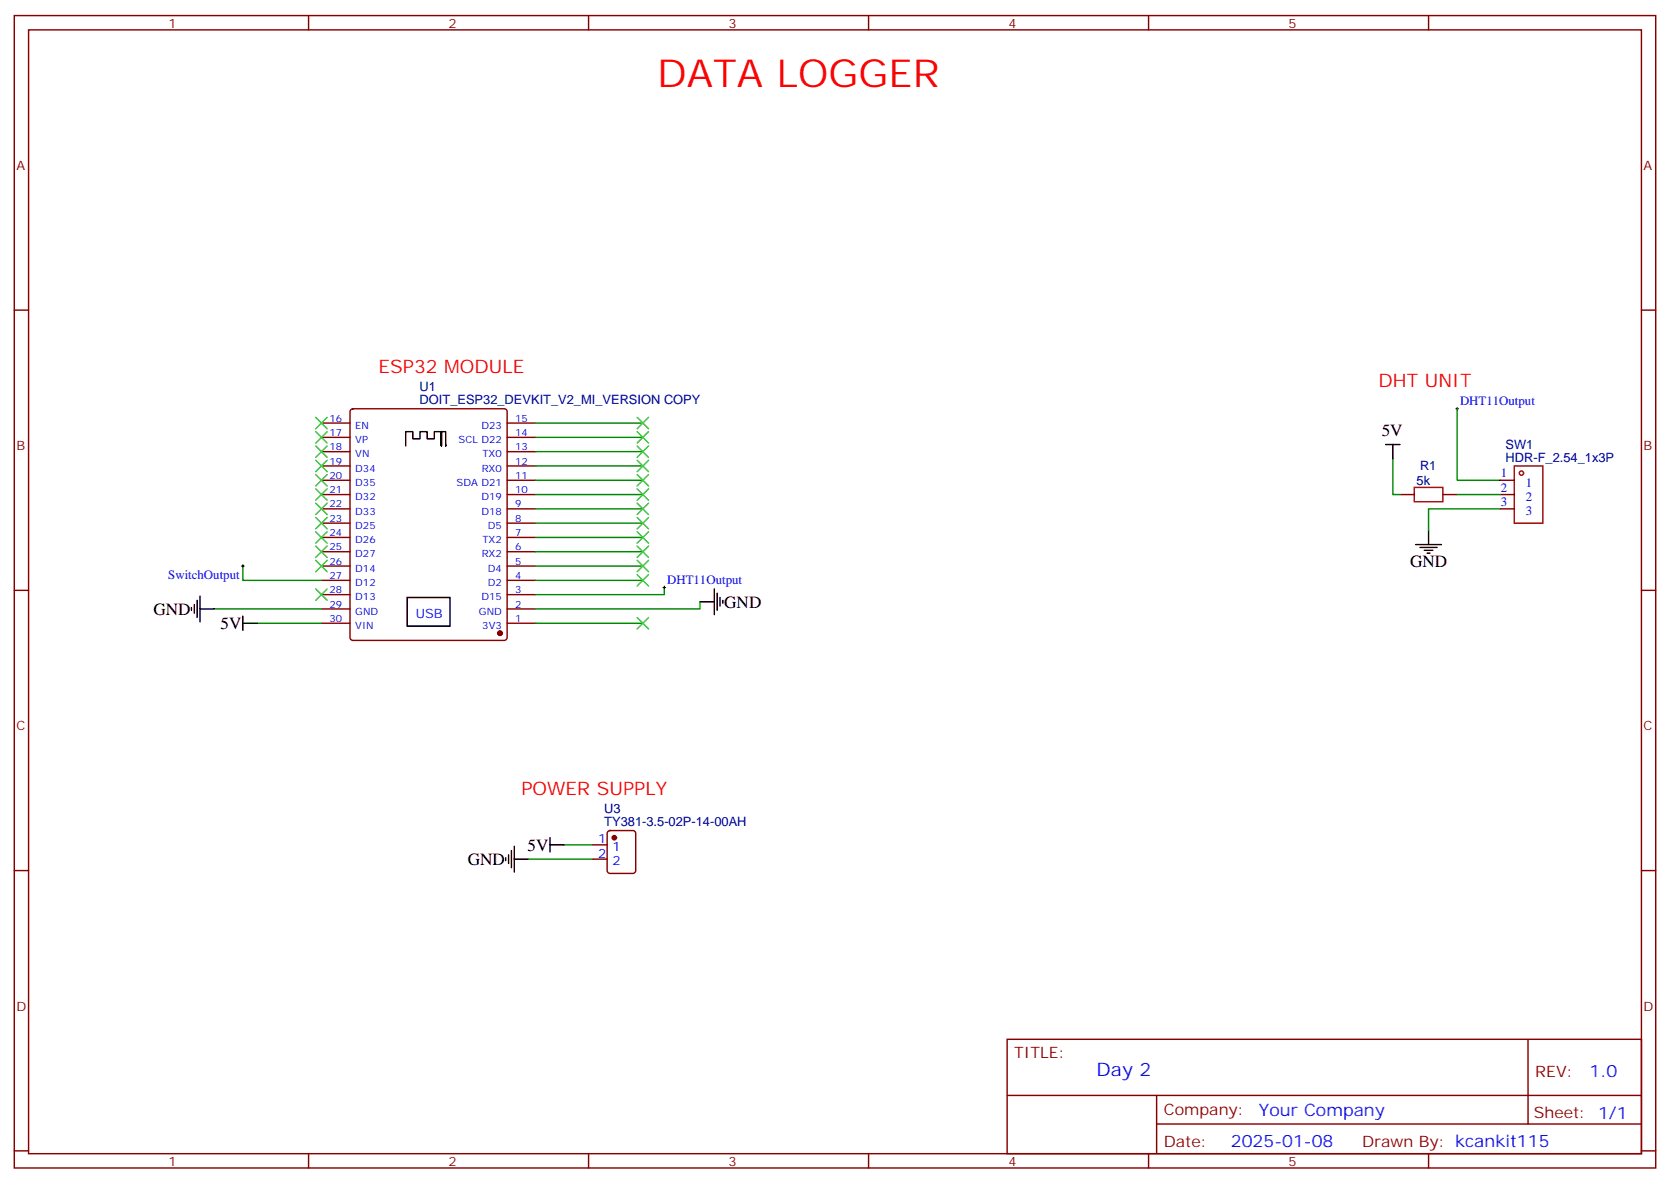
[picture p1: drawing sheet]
<svg xmlns="http://www.w3.org/2000/svg" width="412mm" height="292mm" viewBox="0 0 412 292" stroke-linecap="round" stroke-linejoin="round" font-family="sans-serif">
<g fill="none" stroke="#870000" stroke-width=".35">
<path d="M3.5 3.8h405.4v284.4h-405.4zM7.1 7.4h398.2v277.3h-398.2zM76.2 3.8v3.6M145.3 3.8v3.6M214.5 3.8v3.6M283.6 3.8v3.6M352.8 3.8v3.6M3.5 76.5h3.6M405.3 76.5h3.6M3.5 145.7h3.6M405.3 145.7h3.6M3.5 214.8h3.6"/>
<path d="M405.3 214.8h3.6M248.7 256.4h156.6v28.3h-156.6zM377.3 256.5v20.8M248.7 270.3h156.5M285.6 277.3h119.6M285.6 270.3v14.1M3.5 284h3.6M76.2 284.7v3.5M145.3 284.7v3.5M214.5 284.7v3.5M283.6 284.7v3.5M352.8 284.7v3.5"/>
<path d="M405.3 284h3.6"/>
</g>
<circle cx="123.5" cy="156.2" r=".53" fill="#870000" stroke="#000" stroke-width=".35"/>
<g fill="none" stroke="#870000" stroke-width=".35">
<path d="M79.4 118.5h7M79.4 115h7M79.4 111.4h7M79.4 107.9h7M79.4 104.4h7M86.7 101.1l.4-.2h37.4a.71 .71 0 0 1 .7 .7v55.7a.76 .76 0 0 1-.7 .7h-37.4a.76 .76 0 0 1-.7-.7v-55.7zM125.2 118.5h7.1M125.2 115h7.1M125.2 111.4h7.1M125.2 107.9h7.1M125.2 104.4h7.1M370.4 118.5h3.5"/>
<path d="M79.4 139.7h7M79.4 136.1h7M79.4 132.6h7M79.4 129.1h7M79.4 125.6h7M79.4 122h7M125.2 139.7h7.1M125.2 136.1h7.1M125.2 132.6h7.1M125.2 129.1h7.1M125.2 125.6h7.1M125.2 122h7.1"/>
<path d="M345.7 122h3.5M356.3 122h3.5M370.4 125.6h3.5M370.4 122h3.5M79.4 153.8h7M79.4 150.2h7M79.4 146.7h7M79.4 143.2h7M125.2 153.8h7.1M125.2 150.2h7.1M125.2 146.7h7.1M125.2 143.2h7.1"/>
<path d="M146.4 208.5h3.5M146.4 212h3.5M150.2 205.1l.4-.2h5.7a.71 .71 0 0 1 .7 .7v9.2a.76 .76 0 0 1-.7 .7h-5.7a.76 .76 0 0 1-.7-.7v-9.2z"/>
</g>
<g fill="#870000" stroke="#870000" stroke-width=".35">
<circle cx="123.5" cy="156.2" r=".53"/>
<circle cx="151.7" cy="206.7" r=".53"/>
</g>
<g fill="none" stroke="#000" stroke-width=".35">
<path d="M100.2 110v-3.5h1.8v1.8h1.7v-1.8h1.8v1.8h1.7v-1.8h1.8v3.5M109 106.5h1.1v3.5v-.3M342.2 109.7h3.5M344 109.7v3.5M349.6 134.4h6.4M350.7 135.1h4.2M351.7 135.8h2.1M352.4 136.5h.7M352.8 130.8v3.6M47.3 149.9v.7M48 149.2v2.1M48.7 148.1v4.3"/>
<path d="M49.4 150.2h3.5M49.4 147.1v6.3M60 153.8h3.5M60 152v3.5M100.5 147.4h10.6v7.1h-10.6zM172.9 148.5h3.5M176.4 145.3v6.4M177.1 146.4v4.2M177.8 147.4v2.1M178.5 148.1v.7M124.9 211.6v.7M125.6 210.9v2.1"/>
<path d="M126.3 209.9v4.2M127 212h3.5M127 208.8v6.4M135.8 208.5h3.5M135.8 206.7v3.5"/>
</g>
<g fill="none" stroke="#a10000" stroke-width=".35">
<path d="M373.9 115h7.1v14.1h-7.1zM349.2 120.3h7.1v3.5h-7.1z"/>
<circle cx="375.7" cy="116.7" r=".53"/>
</g>
<g fill="none" stroke="#008700" stroke-width=".35">
<path d="M132.3 118.5h26.4M132.3 115h26.4M132.3 111.4h26.4M132.3 107.9h26.4M132.3 104.4h26.4M344 113.2v8.8h1.7M359.8 100.9v17.6h10.6M60 139.7v3.5h19.4M132.3 139.7h26.4M132.3 136.1h26.4M132.3 132.6h26.4M132.3 129.1h26.4"/>
<path d="M132.3 125.6h26.4M132.3 122h26.4M359.8 122h10.6M370.4 125.6h-17.6v5.2M52.9 150.2h26.5M63.5 153.8h15.9M132.3 153.8h26.4M132.3 143.2h26.4M164 145v1.7h-31.7M172.9 148.5v1.7h-40.6M130.5 212h15.9M139.3 208.5h7.1"/>
</g>
<path d="M359.5 100.9h.7M359.8 100.5v.7M59.6 139.7h.7M60 139.3v.7M163.7 145h.7M164 144.6v.7" fill="none" stroke="#000" stroke-width=".25"/>
<g fill="none" stroke="#3c3" stroke-width=".35">
<path d="M78 103l2.8 2.8M78 106.5l2.8 2.8M78 110l2.8 2.9M78 113.6l2.8 2.8M78 117.1l2.8 2.8M80.8 103l-2.8 2.8M80.8 106.5l-2.8 2.8M80.8 110l-2.8 2.9M80.8 113.6l-2.8 2.8M80.8 117.1l-2.8 2.8M157.3 103l2.9 2.8M157.3 106.5l2.9 2.8"/>
<path d="M157.3 110l2.9 2.9M157.3 113.6l2.9 2.8M157.3 117.1l2.9 2.8M160.2 103l-2.9 2.8M160.2 106.5l-2.9 2.8M160.2 110l-2.9 2.9M160.2 113.6l-2.9 2.8M160.2 117.1l-2.9 2.8M78 120.6l2.8 2.8M78 124.1l2.8 2.9M78 127.7l2.8 2.8M78 131.2l2.8 2.8"/>
<path d="M78 134.7l2.8 2.8M78 138.3l2.8 2.8M80.8 120.6l-2.8 2.8M80.8 124.1l-2.8 2.9M80.8 127.7l-2.8 2.8M80.8 131.2l-2.8 2.8M80.8 134.7l-2.8 2.8M80.8 138.3l-2.8 2.8M157.3 120.6l2.9 2.8M157.3 124.1l2.9 2.9M157.3 127.7l2.9 2.8M157.3 131.2l2.9 2.8"/>
<path d="M157.3 134.7l2.9 2.8M157.3 138.3l2.9 2.8M160.2 120.6l-2.9 2.8M160.2 124.1l-2.9 2.9M160.2 127.7l-2.9 2.8M160.2 131.2l-2.9 2.8M160.2 134.7l-2.9 2.8M160.2 138.3l-2.9 2.8M78 145.3l2.8 2.8M80.8 145.3l-2.8 2.8M157.3 141.8l2.9 2.8M157.3 152.4l2.9 2.8"/>
<path d="M160.2 141.8l-2.9 2.8M160.2 152.4l-2.9 2.8"/>
</g>
<text font-size="9.5" fill="#f00" x="162.3" y="21.5">DATA LOGGER</text>
<g font-size="4.6" fill="#f00">
<text x="93.5" y="92">ESP32 MODULE</text>
<text x="340.4" y="95.6">DHT UNIT</text>
<text x="128.8" y="196.1">POWER SUPPLY</text>
</g>
<text font-size="4.6" fill="#00f" x="270.8" y="265.5">Day 2</text>
<g font-size="4.2">
<text x="341.2" y="107.7">5V</text>
<text x="348.2" y="140">GND</text>
<text x="178.9" y="149.9">GND</text>
<text x="37.9" y="151.7">GND</text>
<text x="54.5" y="155.2">5V</text>
<text x="130.3" y="209.9">5V</text>
<text x="115.5" y="213.4">GND</text>
</g>
<g font-size="4.2" fill="#00f">
<text x="392.5" y="265.7">1.0</text>
<text x="310.9" y="275.3">Your Company</text>
<text x="304" y="283.1">2025-01-08</text>
</g>
<g font-size="3.9" fill="#800">
<text x="250.5" y="261">TITLE:</text>
<text x="379.1" y="265.7">REV:</text>
<text x="287.4" y="275.2">Company:</text>
<text x="378.7" y="275.8">Sheet: 1/1</text>
<text x="287.4" y="282.9">Date:</text>
<text x="336.4" y="283">Drawn By: kcankit115</text>
</g>
<g font-size="3.2" fill="#800">
<text x="41.6" y="6.8">1</text>
<text x="110.8" y="6.8">2</text>
<text x="179.9" y="6.8">3</text>
<text x="249.1" y="6.8">4</text>
<text x="318.2" y="6.8">5</text>
<text x="4.1" y="41.9">A</text>
<text x="405.9" y="41.9">A</text>
<text x="4.1" y="111.1">B</text>
<text x="405.9" y="111.1">B</text>
<text x="4.1" y="180.2">C</text>
<text x="405.9" y="180.2">C</text>
<text x="4.1" y="249.4">D</text>
<text x="405.9" y="249.4">D</text>
<text x="41.6" y="287.7">1</text>
<text x="110.8" y="287.7">2</text>
<text x="179.9" y="287.7">3</text>
<text x="249.1" y="287.7">4</text>
<text x="318.2" y="287.7">5</text>
</g>
<g font-size="3.2" fill="#000080">
<text x="103.6" y="99.8">DOIT_ESP32_DEVKIT_V2_MI_VERSION COPY</text>
<text x="103.6" y="96.5">U1</text>
<text x="371.8" y="113.9">HDR-F_2.54_1x3P</text>
<text x="371.8" y="110.8">SW1</text>
<text x="349.8" y="119.6">5k</text>
<text x="350.7" y="116">R1</text>
<text x="149.2" y="203.8">TY381-3.5-02P-14-00AH</text>
<text x="149.2" y="200.6">U3</text>
</g>
<g font-size="3.2" fill="#00f">
<text x="360.5" y="100">DHT11Output</text>
<text x="370.6" y="117.8">1</text>
<text x="370.6" y="121.3">2</text>
<text x="370.6" y="124.8">3</text>
<text x="376.8" y="120.1">1</text>
<text x="376.8" y="123.6">2</text>
<text x="376.8" y="127.1">3</text>
<text x="41.6" y="142.8">SwitchOutput</text>
<text x="164.7" y="144.1">DHT11Output</text>
<text x="102.7" y="152.4">USB</text>
<text x="147.7" y="208.1">1</text>
<text x="151.2" y="209.9">1</text>
<text x="147.7" y="211.6">2</text>
<text x="151.2" y="213.4">2</text>
</g>
<g font-size="2.5" fill="#00f">
<text x="81.4" y="104">16</text>
<text x="81.4" y="107.6">17</text>
<text x="87.7" y="105.8">EN</text>
<text x="118.9" y="105.8">D23</text>
<text x="127.2" y="107.6">14</text>
<text x="127.2" y="104">15</text>
<text x="81.4" y="111.1">18</text>
<text x="87.7" y="109.3">VP</text>
<text x="87.7" y="112.9">VN</text>
<text x="113.2" y="109.3">SCL D22</text>
<text x="119.2" y="112.9">TX0</text>
<text x="127.2" y="111.1">13</text>
<text x="81.4" y="114.6">19</text>
<text x="81.4" y="118.1">20</text>
<text x="87.7" y="116.4">D34</text>
<text x="87.7" y="119.9">D35</text>
<text x="112.8" y="119.9">SDA D21</text>
<text x="119" y="116.4">RX0</text>
<text x="127.2" y="118.1">11</text>
<text x="127.2" y="114.6">12</text>
<text x="81.4" y="125.2">22</text>
<text x="81.4" y="121.7">21</text>
<text x="87.7" y="123.4">D32</text>
<text x="118.9" y="123.4">D19</text>
<text x="127.2" y="125.2">9</text>
<text x="127.2" y="121.7">10</text>
<text x="81.4" y="128.7">23</text>
<text x="87.7" y="130.5">D25</text>
<text x="87.7" y="127">D33</text>
<text x="118.9" y="127">D18</text>
<text x="120.5" y="130.5">D5</text>
<text x="127.2" y="128.7">8</text>
<text x="81.4" y="135.8">25</text>
<text x="81.4" y="132.3">24</text>
<text x="87.7" y="137.5">D27</text>
<text x="87.7" y="134">D26</text>
<text x="119" y="137.5">RX2</text>
<text x="119.2" y="134">TX2</text>
<text x="127.2" y="135.8">6</text>
<text x="127.2" y="132.3">7</text>
<text x="81.4" y="142.8">27</text>
<text x="81.4" y="139.3">26</text>
<text x="87.7" y="141.1">D14</text>
<text x="120.5" y="141.1">D4</text>
<text x="127.2" y="142.8">4</text>
<text x="127.2" y="139.3">5</text>
<text x="81.4" y="149.9">29</text>
<text x="81.4" y="146.4">28</text>
<text x="87.7" y="148.1">D13</text>
<text x="87.7" y="144.6">D12</text>
<text x="118.9" y="148.1">D15</text>
<text x="120.5" y="144.6">D2</text>
<text x="127.2" y="149.9">2</text>
<text x="127.2" y="146.4">3</text>
<text x="81.4" y="153.4">30</text>
<text x="87.7" y="155.2">VIN</text>
<text x="87.7" y="151.7">GND</text>
<text x="118.3" y="151.7">GND</text>
<text x="119.1" y="155.2">3V3</text>
<text x="127.2" y="153.4">1</text>
</g>
</svg>
